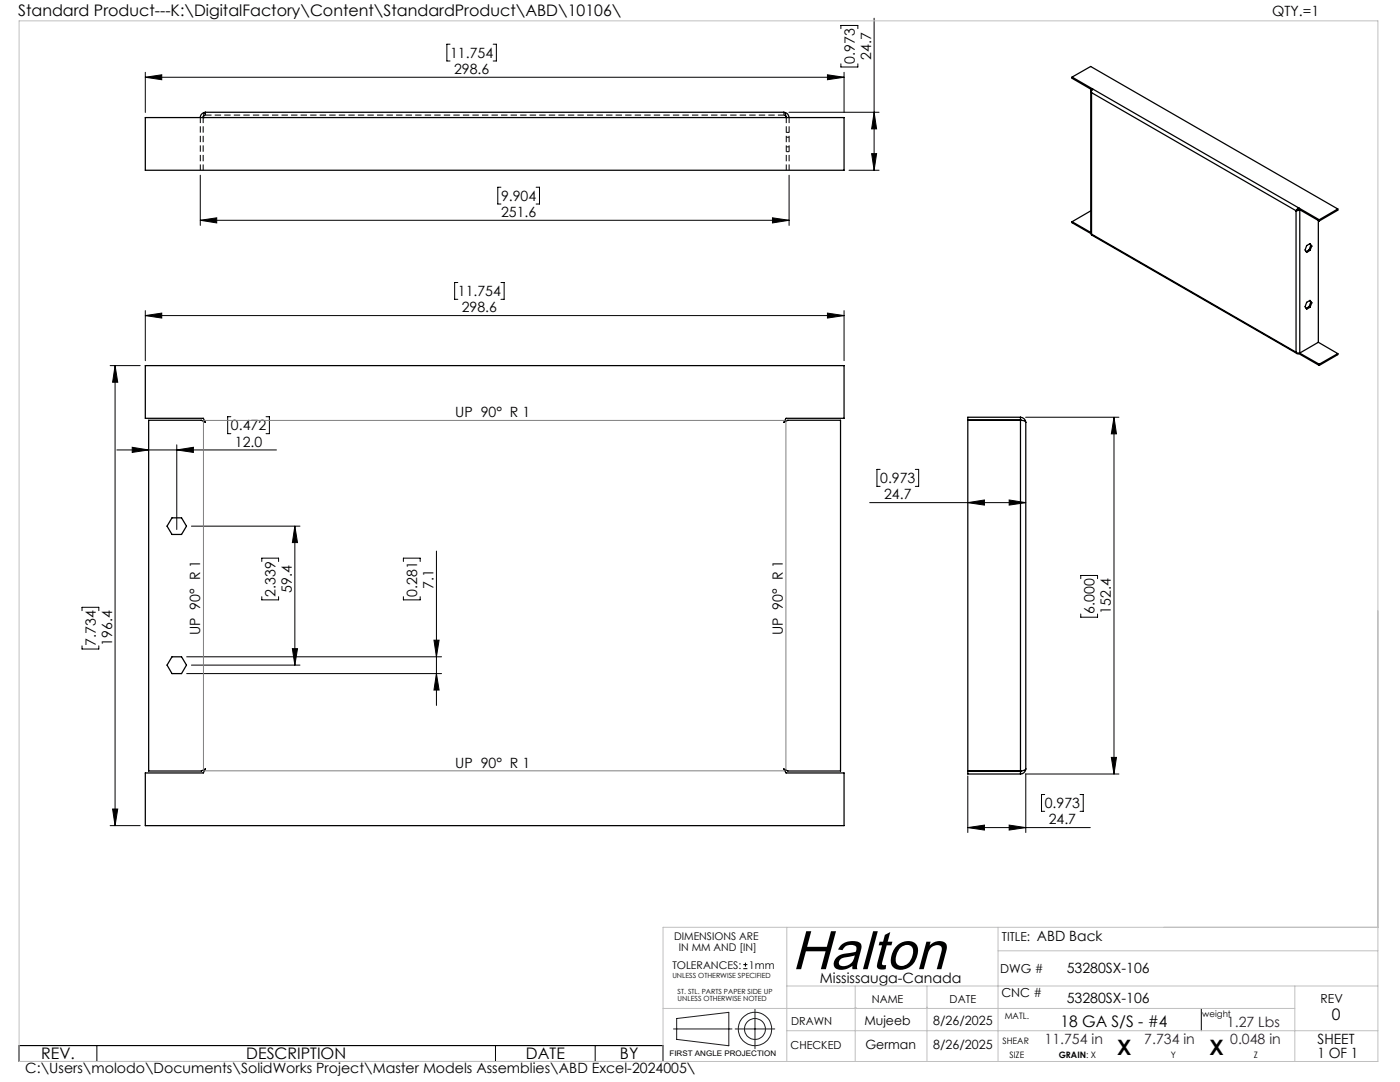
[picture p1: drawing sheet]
<svg xmlns="http://www.w3.org/2000/svg" width="279mm" height="216mm" viewBox="0 0 279 216" stroke-linecap="round" stroke-linejoin="round" font-family="sans-serif">
<g fill="none" stroke="#000" stroke-width=".25">
<path d="M214 15.4l49.3 28.5M214 15.4l3.7-2.1 49.3 28.4M214 15.4v.2l3.8 2.3M217.7 18.1v28.5M217.8 17.9l-.1 .2 .1 .4M217.8 17.9h.1M217.8 18.5l40.9 23.6M217.8 18.5v28.2M218.1 17.7l-.3 .5v.3M29 23.5h139.5v10.5h-139.5zM40.6 23.5h.1M40.6 23.2l-.1 .3"/>
<path d="M41 22.4l-.3 .4-.1 .7M41 22.4a1.08 1.08 0 0 0-1 1.1M41 22.4h115.4M156.4 22.4l.3 .2 .2 .9M156.4 22.4a1.06 1.06 0 0 1 1.1 1.1M156.8 23.2l.1 .3M156.9 23.5h.1M214 44.2v.2l3.7 2.2M214 44.2l3.7 2.2M217.7 42.1l-3.7 2.1M217.7 42.1h.1M217.7 46.6l.1 .1"/>
<path d="M217.8 46.7v.2l41.1 23.7M217.8 46.7l40.9 23.6M258.7 42.1v28.2M258.9 41.9l-.2 .2M259.2 41.7l-.3 .2M259.2 41.7v-.2l-.5 .6M259.2 41.7h.1M259.2 41.7l4.1 2.4M259.2 41.7l.2 .2M259.4 41.9l-.7 .2M259.4 41.8v28.6M261.3 49.8l.1 .2"/>
<path d="M261.3 49.8l-.6 .4M261.4 48.6l.2 .4M261.4 60l.2 .3M261.6 49l.2 .1M261.6 49l-.3 .8M261.8 49.1l-.4 .9M261.8 49.1l-.4-.5-.6 .4-.3 .9 .3 .5 .6-.4M263.1 44v24.3M263.3 43.9v.2M267 41.7l-3.7 2.2M267 41.7v.2l-3.7 2.2M29 73h139.5v10.5h-11.6l-.5 .8 .8-.4h10.5v69.9h-10.5l-.8-.4 .5 .8h11.6v10.5h-139.5v-10.5h11.6l.4-.8-.8 .4h-10.5v-69.9h10.5l.8 .4-.4-.8h-11.6z"/>
<path d="M258.7 70.3l.2 .1h.5M258.7 70.3l.1 .3h.4M259.2 70.5v.1M259.2 70.6l4.1 2.3M259.4 70.4l3.9 2.3M261.3 61.2l.1 .1M261.3 61.2l-.6 .3M261.6 60.3l.2 .1M261.6 60.3l-.3 .9M261.8 60.4l-.4-.5-.6 .4-.3 .9 .3 .5 .6-.4M261.8 60.4l-.4 .9M263.1 68.3l-3.7 2.1"/>
<path d="M263.1 68.3l3.9 2.3M263.3 72.7v.2M267 70.6v.2l-3.7 2.1M267 70.6l-3.7 2.1M193.1 83.8l10.8 .1M193.1 83.9h10.6M203.7 83.9h.6l.4 .4M203.7 83.3a1.08 1.08 0 0 1 1 1M203.7 83.9h.1M203.7 83.3h-10.6v71.1h10.6M203.7 83.3v71.1M204.7 84.3v69.1"/>
<path d="M34.3 103.3h1.9l1 1.7-1 1.6h-1.9l-1-1.6zM34.3 131.1h1.9l1 1.6-1 1.7h-1.9l-1-1.7zM193.1 153.8h10.6M203.7 153.8h.1M203.9 153.8l-.2 .1M204.7 153.4l-.3 .3-.7 .1M204.7 153.4a1.06 1.06 0 0 1-1 1"/>
</g>
<path d="M40.6 23.4h.1M156.9 23.4h.1" fill="none" stroke="#000" stroke-width=".2" stroke-dasharray="1.3 .6"/>
<path d="M41 23l-.4 .2M41 23v-.6M156.4 22.4v.6M156.9 23.2l-.5-.2M157.5 27.4h-.6M157.5 29.3h-.6M157.5 30.3h-.6M157.5 26.4h-.6" fill="none" stroke="#000" stroke-width=".2" stroke-dasharray="1.3 .6" stroke-linecap="butt"/>
<path d="M40 23.4v10.5M40.5 23.4v10.5M41 23h115.4M156.9 23.4v10.5M157.5 23.4v10.5" fill="none" stroke="#000" stroke-width=".2" stroke-dasharray="1.3 .6" stroke-dashoffset=".1" stroke-linecap="butt"/>
<path d="M156.4 23l.3 .1 .2 .3" fill="none" stroke="#000" stroke-width=".2" stroke-dasharray="1.3 .6" stroke-dashoffset=".4" stroke-linecap="butt"/>
<path d="M40.6 23.4l.1-.3 .3-.1" fill="none" stroke="#000" stroke-width=".2" stroke-dasharray="1.3 .6" stroke-dashoffset=".3" stroke-linecap="butt"/>
<g fill="none" stroke="#000" stroke-width=".2">
<path d="M29 15.4l3.3-.5v1zM29 14.4v8M29 15.4h139.5M89.8 8.8h-.6v3.4h.6M98.4 8.8h.7v3.4h-.7M165.1 14.9l3.4 .5-3.4 .5zM167.8 5.7v-.6h3.4v.6M167.8 12.7v.7h3.4v-.7M168.5 14.4v8M174.4 3.6v30.4M40 35v10M100 37.4h-.7v3.3h.7"/>
<path d="M107 37.4h.7v3.3h-.7M157.4 22.4h18M157.5 35v10M169.4 34h6M174 30.7h.9l-.5 3.3zM174.4 22.4l.5 3.3h-.9zM40 44l3.3-.5v1zM40 44h117.5M91.4 56.4h-.7v3.3h.7M100 56.4h.6v3.3h-.6M154.2 43.5l3.3 .5-3.3 .5zM22 73h6"/>
<path d="M23 73l.5 3.3h-1zM23 73v91.7M29 63l3.3-.5v1zM29 62v10M29 63h139.5M165.1 62.5l3.4 .5-3.4 .5zM168.5 62v10M23.3 89.8h31.9M26.4 89.3l3.3 .5-3.3 .5zM35.3 89.8l3.3-.5v1zM35.3 88.8v16.9M46.1 83.1h-.7v3.4h.7"/>
<path d="M53.1 83.1h.7v3.4h-.7M175.6 93.7h-.6v3.3h.6M182.7 93.7h.6v3.3h-.6M201.4 99.8l3.3 .5-3.3 .5zM204.7 83.3h18.6M222.3 83.3l.5 3.3h-1zM222.3 83.3v71.1M38.2 105h21.7M52.2 112v-.6h3.4v.6M52.2 119.1v.6h3.4v-.6M58.8 105l.6 3.3h-1.1zM58.8 105v27.7"/>
<path d="M80.5 119.1v.6h3.4v-.6M80.5 112v-.6h3.4v.6M87.1 110v30.8M173.6 100.3h31.1M193.1 100.3l3.4-.5v1zM215.7 115.5v-.7h3.3v.7M16.4 121.8v-.6h3.3v.6M16.4 128.9v.6h3.3v-.6M37.3 134.4h50.8M37.3 131.1h50.8M38.2 132.7h21.7M58.3 129.4h1.1l-.6 3.3z"/>
<path d="M86.6 127.7h1l-.5 3.4zM87.1 134.4l.5 3.3h-1zM215.7 122.5v.7h3.3v-.7M193.1 154.8v11.3M204.7 154.4h18.6M204.7 154.4v11.7M208.5 158.5h-.6v3.4h.6M215.5 158.5h.7v3.4h-.7M221.8 151.1h1l-.5 3.3zM22 164.7h6M22.5 161.4h1l-.5 3.3zM193.1 165.1l3.4-.5v1z"/>
<path d="M193.1 165.1h24.5M201.4 164.6l3.3 .5-3.3 .5zM148.3 193.3h.9M148.3 192.5h.9M148.8 192.1v.8M3.8 208.6h128.5v3.2h-128.5zM19.3 208.6v3.2M98.9 208.6v3.2M118.8 208.6v3.2M239.7 201.2v4.5"/>
</g>
<g fill="none" stroke="#191924" stroke-width=".2">
<path d="M134.4 205.3h11.7M135 203.2l10.5-1.2v6.7l-10.5-1.3zM146.7 205.3h7.9M150.7 201.4v7.9"/>
<circle cx="150.7" cy="205.3" r="2.09"/>
<circle cx="150.7" cy="205.3" r="3.3"/>
</g>
<path d="M40.6 84.1v69.5M40.8 83.9h115.8M156.8 84.1v69.5M40.8 153.8h115.8" fill="none" stroke="#808080" stroke-width=".2"/>
<path d="M3.8 4.2h271.2v207.6h-271.2zM157 196.7h118M157 185v26.8M170.7 196.7v15.1M185 196.7v15.1M199.2 185v26.8M199.2 189.7h75.8M258.4 196.7v15.1M275 185h-142.7v26.8M132.3 201.2h126.1M157 205.7h118M170.7 201h.1" fill="none" stroke="#c0c0c0" stroke-width=".2"/>
<g fill="#000">
<path d="M29 15.4l3.3-.5v1zM165.1 14.9l3.4 .5-3.4 .5zM40 44l3.3-.5v1zM154.2 43.5l3.3 .5-3.3 .5z"/>
<path d="M174.4 22.4l.5 3.3h-.9zM174 30.7h.9l-.5 3.3z"/>
<path d="M23 73l.5 3.3h-1zM22.5 161.4h1l-.5 3.3z"/>
<path d="M165.1 62.5l3.4 .5-3.4 .5zM29 63l3.3-.5v1zM201.4 99.8l3.3 .5-3.3 .5zM193.1 100.3l3.4-.5v1z"/>
<path d="M35.3 89.8l3.3-.5v1zM26.4 89.3l3.3 .5-3.3 .5z"/>
<path d="M58.3 129.4h1.1l-.6 3.3zM58.8 105l.6 3.3h-1.1zM87.1 134.4l.5 3.3h-1zM86.6 127.7h1l-.5 3.4z"/>
<path d="M221.8 151.1h1l-.5 3.3zM222.3 83.3l.5 3.3h-1z"/>
<path d="M193.1 165.1l3.4-.5v1zM201.4 164.6l3.3 .5-3.3 .5z"/>
</g>
<text font-size="11" x="158" y="193.4">Halton</text>
<g font-size="4.2">
<text x="223" y="210.4">X</text>
<text x="241.4" y="210.4">X</text>
</g>
<g font-size="3.2">
<text x="3.6" y="3.3">Standard Product---K:\DigitalFactory\Content\StandardProduct\ABD\10106\</text>
<text x="265.8" y="203.5">0</text>
<text x="211.6" y="204.9">18 GA S/S - #4</text>
<text x="8.2" y="211.4">REV.</text>
<text x="49.2" y="211.4">DESCRIPTION</text>
<text x="105" y="211.4">DATE</text>
<text x="123.7" y="211.4">BY</text>
</g>
<g font-size="2.8">
<text x="253.9" y="3.3">QTY.=1</text>
<text x="89.8" y="11.5">11.754</text>
<text x="173.9" y="11.9" transform="rotate(-90 173.9 11.9)">24.7</text>
<text x="90.6" y="14.8">298.6</text>
<text x="170.6" y="12.7" transform="rotate(-90 170.6 12.7)">0.973</text>
<text x="100" y="40.1">9.904</text>
<text x="100" y="43.3">251.6</text>
<text x="91.4" y="59.1">11.754</text>
<text x="92.2" y="62.3">298.6</text>
<text x="90.9" y="83.2">UP 90° R 1</text>
<text x="46.1" y="85.9">0.472</text>
<text x="46.9" y="89.1">12.0</text>
<text x="175.7" y="96.4">0.973</text>
<text x="176.4" y="99.7">24.7</text>
<text x="55" y="119" transform="rotate(-90 55 119)">2.339</text>
<text x="58.3" y="118.3" transform="rotate(-90 58.3 118.3)">59.4</text>
<text x="83.3" y="119" transform="rotate(-90 83.3 119)">0.281</text>
<text x="86.5" y="117.5" transform="rotate(-90 86.5 117.5)">7.1</text>
<text x="218.5" y="122.5" transform="rotate(-90 218.5 122.5)">6.000</text>
<text x="221.7" y="122.5" transform="rotate(-90 221.7 122.5)">152.4</text>
<text x="19.1" y="128.9" transform="rotate(-90 19.1 128.9)">7.734</text>
<text x="22.4" y="128.9" transform="rotate(-90 22.4 128.9)">196.4</text>
<text x="40" y="126.7" transform="rotate(-90 40 126.7)">UP 90° R 1</text>
<text x="156.2" y="126.7" transform="rotate(-90 156.2 126.7)">UP 90° R 1</text>
<text x="90.9" y="153.2">UP 90° R 1</text>
<text x="208.5" y="161.3">0.973</text>
<text x="209.3" y="164.5">24.7</text>
<text x="206.9" y="187.8">ABD Back</text>
<text x="163.6" y="196.1">Mississauga-Canada</text>
<text x="212.9" y="194.1">53280SX-106</text>
<text x="212.9" y="200.1">53280SX-106</text>
<text x="263" y="208.3">SHEET</text>
<text x="5" y="214.1">C:\Users\molodo\Documents\SolidWorks Project\Master Models Assemblies\ABD Excel-2024005\</text>
<text x="262.9" y="211.1">1 OF 1</text>
</g>
<g font-size="2.8" fill="#400040">
<text x="208.5" y="208.3">11.754 in</text>
<text x="228.4" y="208.3">7.734 in</text>
<text x="244.9" y="204.9">1.27 Lbs</text>
<text x="245.5" y="208.3">0.048 in</text>
</g>
<g font-size="2.5">
<text x="200" y="187.8">TITLE:</text>
<text x="199.6" y="194.1">DWG #</text>
<text x="199.9" y="198.9">CNC #</text>
<text x="263.5" y="200.1">REV</text>
<text x="172.5" y="204.6">Mujeeb</text>
<text x="172.7" y="209.3">German</text>
<text x="186.2" y="204.6">8/26/2025</text>
<text x="186.2" y="209.3">8/26/2025</text>
</g>
<g font-size="2.2">
<text x="174" y="200.1">NAME</text>
<text x="189.5" y="200.1">DATE</text>
<text x="157.8" y="209.3">CHECKED</text>
<text x="157.9" y="204.6">DRAWN</text>
</g>
<g font-size="2.1">
<text x="134.5" y="187.6">DIMENSIONS ARE</text>
<text x="135.5" y="189.7">IN MM AND [IN]</text>
<text x="134.2" y="193.3">TOLERANCES:</text>
<text x="149.5" y="193.3">1mm</text>
</g>
<g font-size="1.8">
<text x="200.5" y="203.3">MATL.</text>
<text x="240" y="202.8">weight</text>
<text x="200.1" y="208.3">SHEAR</text>
<text x="201.5" y="211.1">SIZE</text>
<text x="211.3" y="211.1">GRAIN: X</text>
<text x="233.7" y="211.1">Y</text>
<text x="250.2" y="211.1">Z</text>
</g>
<text font-size="1.5" x="133.6" y="210.7">FIRST ANGLE PROJECTION</text>
<g font-size="1.4">
<text x="134.2" y="195.1">UNLESS OTHERWISE SPECIFIED</text>
<text x="135.2" y="198.3">ST. STL. PARTS PAPER SIDE UP</text>
<text x="135.2" y="199.7">UNLESS OTHERWISE NOTED</text>
</g>
</svg>
